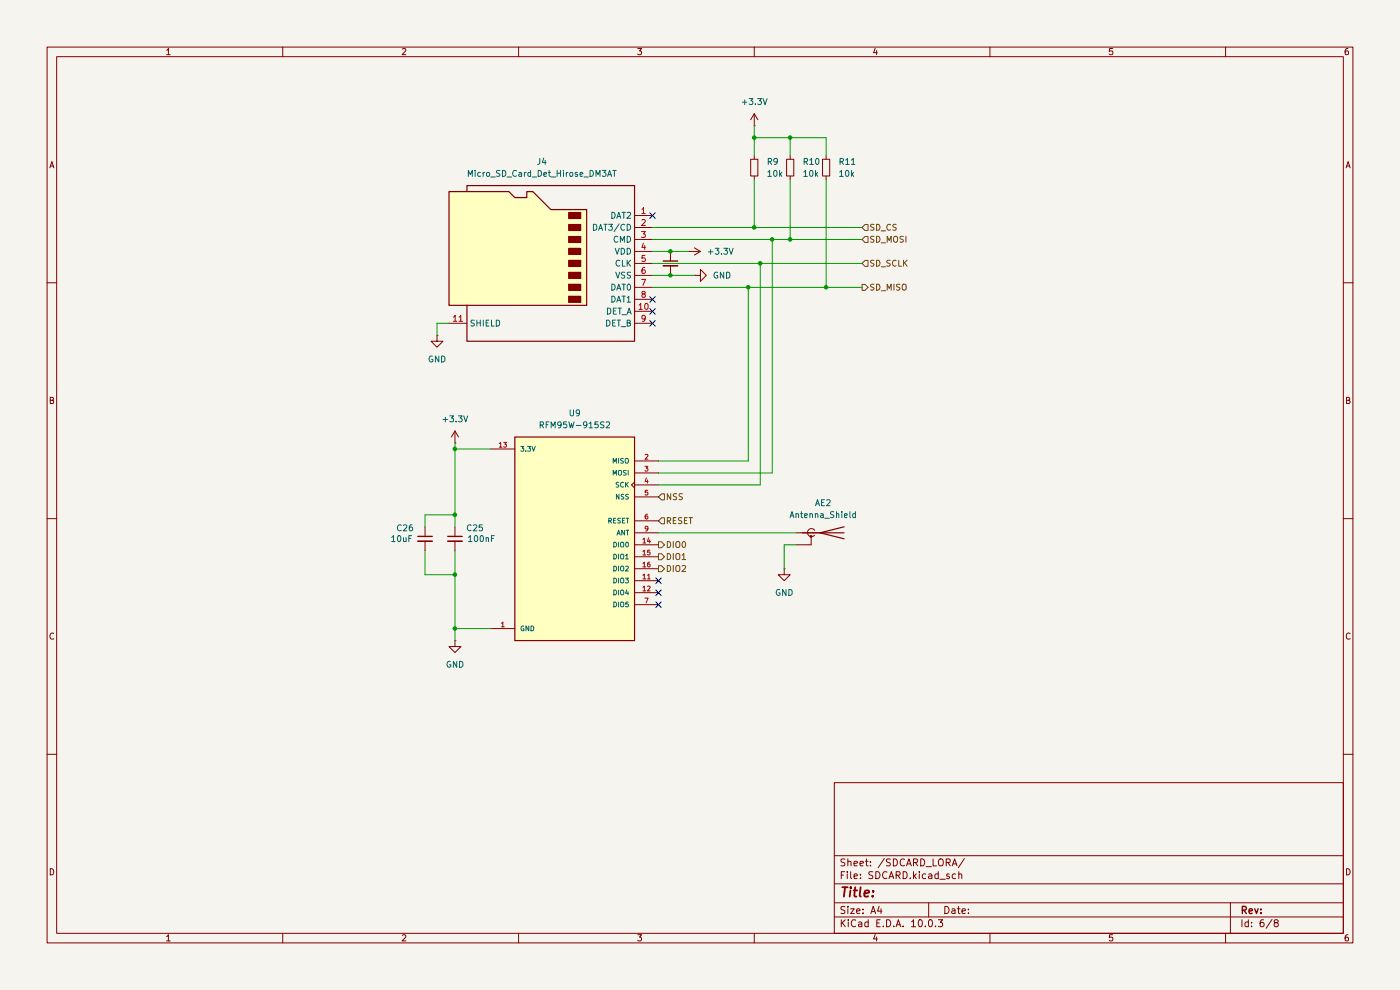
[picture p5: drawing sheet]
(kicad_sch
 (version 20260306)
 (generator "eeschema")
 (generator_version "10.0")
 (paper "A4")
 (lib_symbols
  (symbol "Connector:Micro_SD_Card_Det_Hirose_DM3AT" (exclude_from_sim no) (in_bom yes) (on_board yes)
   (in_pos_files yes)
   (duplicate_pin_numbers_are_jumpers no)
   (property "Reference" "J" (at -16.51 17.78 0) (show_name no) (do_not_autoplace no) (effects (font (size 1.27 1.27))))
   (property "Value" "Micro_SD_Card_Det_Hirose_DM3AT" (at 16.51 17.78 0) (show_name no) (do_not_autoplace no) (effects (font (size 1.27 1.27)) (justify right)))
   (property "Footprint" "" (at 52.07 17.78 0) (show_name no) (do_not_autoplace no) (hide yes) (effects (font (size 1.27 1.27))))
   (property "Datasheet" "https://www.hirose.com/product/en/download_file/key_name/DM3/category/Catalog/doc_file_id/49662/?file_category_id=4&item_id=195&is_series=1" (at 0 2.54 0) (show_name no) (do_not_autoplace no) (hide yes) (effects (font (size 1.27 1.27))))
   (property "Description" "Micro SD Card Socket with card detection pins" (at 0 0 0) (show_name no) (do_not_autoplace no) (hide yes) (effects (font (size 1.27 1.27))))
   (symbol "Micro_SD_Card_Det_Hirose_DM3AT_0_1"
    (polyline (pts (xy -8.89 -8.89) (xy -8.89 11.43) (xy -1.27 11.43) (xy 2.54 15.24) (xy 3.81 15.24) (xy 3.81 13.97) (xy 6.35 13.97) (xy 7.62 15.24) (xy 20.32 15.24) (xy 20.32 -8.89) (xy -8.89 -8.89)) (stroke (width 0.254) (type default)) (fill (type background)))
    (rectangle (start -7.62 10.795) (end -5.08 9.525) (stroke (width 0.254) (type default)) (fill (type outline)))
    (rectangle (start -7.62 8.255) (end -5.08 6.985) (stroke (width 0.254) (type default)) (fill (type outline)))
    (rectangle (start -7.62 5.715) (end -5.08 4.445) (stroke (width 0.254) (type default)) (fill (type outline)))
    (rectangle (start -7.62 3.175) (end -5.08 1.905) (stroke (width 0.254) (type default)) (fill (type outline)))
    (rectangle (start -7.62 0.635) (end -5.08 -0.635) (stroke (width 0.254) (type default)) (fill (type outline)))
    (rectangle (start -7.62 -1.905) (end -5.08 -3.175) (stroke (width 0.254) (type default)) (fill (type outline)))
    (rectangle (start -7.62 -4.445) (end -5.08 -5.715) (stroke (width 0.254) (type default)) (fill (type outline)))
    (rectangle (start -7.62 -6.985) (end -5.08 -8.255) (stroke (width 0.254) (type default)) (fill (type outline)))
    (polyline (pts (xy 16.51 15.24) (xy 16.51 16.51) (xy -19.05 16.51) (xy -19.05 -16.51) (xy 16.51 -16.51) (xy 16.51 -8.89)) (stroke (width 0.254) (type default)) (fill (type none))))
   (symbol "Micro_SD_Card_Det_Hirose_DM3AT_1_1"
    (pin bidirectional line (at -22.86 10.16 0) (length 3.81) (name "DAT2" (effects (font (size 1.27 1.27)))) (number "1" (effects (font (size 1.27 1.27)))))
    (pin bidirectional line (at -22.86 7.62 0) (length 3.81) (name "DAT3/CD" (effects (font (size 1.27 1.27)))) (number "2" (effects (font (size 1.27 1.27)))))
    (pin input line (at -22.86 5.08 0) (length 3.81) (name "CMD" (effects (font (size 1.27 1.27)))) (number "3" (effects (font (size 1.27 1.27)))))
    (pin power_in line (at -22.86 2.54 0) (length 3.81) (name "VDD" (effects (font (size 1.27 1.27)))) (number "4" (effects (font (size 1.27 1.27)))))
    (pin input line (at -22.86 0 0) (length 3.81) (name "CLK" (effects (font (size 1.27 1.27)))) (number "5" (effects (font (size 1.27 1.27)))))
    (pin power_in line (at -22.86 -2.54 0) (length 3.81) (name "VSS" (effects (font (size 1.27 1.27)))) (number "6" (effects (font (size 1.27 1.27)))))
    (pin bidirectional line (at -22.86 -5.08 0) (length 3.81) (name "DAT0" (effects (font (size 1.27 1.27)))) (number "7" (effects (font (size 1.27 1.27)))))
    (pin bidirectional line (at -22.86 -7.62 0) (length 3.81) (name "DAT1" (effects (font (size 1.27 1.27)))) (number "8" (effects (font (size 1.27 1.27)))))
    (pin passive line (at -22.86 -12.7 0) (length 3.81) (name "DET_B" (effects (font (size 1.27 1.27)))) (number "9" (effects (font (size 1.27 1.27)))))
    (pin passive line (at -22.86 -10.16 0) (length 3.81) (name "DET_A" (effects (font (size 1.27 1.27)))) (number "10" (effects (font (size 1.27 1.27)))))
    (pin passive line (at 20.32 -12.7 180) (length 3.81) (name "SHIELD" (effects (font (size 1.27 1.27)))) (number "11" (effects (font (size 1.27 1.27))))))
   (embedded_fonts no))
  (symbol "Device:Antenna_Shield"
   (pin_numbers (hide yes))
   (pin_names
    (offset 1.016) (hide yes)) (exclude_from_sim no) (in_bom yes) (on_board yes)
   (in_pos_files yes)
   (duplicate_pin_numbers_are_jumpers no)
   (property "Reference" "AE" (at -1.905 4.445 0) (show_name no) (do_not_autoplace no) (effects (font (size 1.27 1.27)) (justify right)))
   (property "Value" "Antenna_Shield" (at -1.905 2.54 0) (show_name no) (do_not_autoplace no) (effects (font (size 1.27 1.27)) (justify right)))
   (property "Footprint" "" (at 0 2.54 0) (show_name no) (do_not_autoplace no) (hide yes) (effects (font (size 1.27 1.27))))
   (property "Datasheet" "" (at 0 2.54 0) (show_name no) (do_not_autoplace no) (hide yes) (effects (font (size 1.27 1.27))))
   (property "Description" "Antenna with extra pin for shielding" (at 0 0 0) (show_name no) (do_not_autoplace no) (hide yes) (effects (font (size 1.27 1.27))))
   (symbol "Antenna_Shield_0_1"
    (arc (start 0 -2.667) (mid -0.8485 -2.1032) (end -0.508 -1.143) (stroke (width 0) (type default)) (fill (type none)))
    (polyline (pts (xy 0 5.08) (xy 0 -3.81)) (stroke (width 0.254) (type default)) (fill (type none)))
    (polyline (pts (xy 0 -2.54) (xy 0 0)) (stroke (width 0) (type default)) (fill (type none)))
    (arc (start 0.508 -1.143) (mid 0.8046 -2.0885) (end 0 -2.667) (stroke (width 0) (type default)) (fill (type none)))
    (polyline (pts (xy 0.762 -1.905) (xy 2.54 -1.905)) (stroke (width 0) (type default)) (fill (type none)))
    (circle (center 0.762 -1.905) (radius 0.1778) (stroke (width 0) (type default)) (fill (type outline)))
    (polyline (pts (xy 1.27 5.08) (xy 0 0) (xy -1.27 5.08)) (stroke (width 0.254) (type default)) (fill (type none)))
    (polyline (pts (xy 2.54 -2.54) (xy 2.54 -1.905)) (stroke (width 0) (type default)) (fill (type none))))
   (symbol "Antenna_Shield_1_1"
    (pin input line (at 0 -5.08 90) (length 2.54) (name "A" (effects (font (size 1.27 1.27)))) (number "1" (effects (font (size 1.27 1.27)))))
    (pin input line (at 2.54 -5.08 90) (length 2.54) (name "Shield" (effects (font (size 1.27 1.27)))) (number "2" (effects (font (size 1.27 1.27))))))
   (embedded_fonts no))
  (symbol "Device:C_Small"
   (pin_numbers (hide yes))
   (pin_names
    (offset 0.254) (hide yes)) (exclude_from_sim no) (in_bom yes) (on_board yes)
   (in_pos_files yes)
   (duplicate_pin_numbers_are_jumpers no)
   (property "Reference" "C" (at 0.254 1.778 0) (show_name no) (do_not_autoplace no) (effects (font (size 1.27 1.27)) (justify left)))
   (property "Value" "C_Small" (at 0.254 -2.032 0) (show_name no) (do_not_autoplace no) (effects (font (size 1.27 1.27)) (justify left)))
   (property "Footprint" "" (at 0 0 0) (show_name no) (do_not_autoplace no) (hide yes) (effects (font (size 1.27 1.27))))
   (property "Datasheet" "" (at 0 0 0) (show_name no) (do_not_autoplace no) (hide yes) (effects (font (size 1.27 1.27))))
   (property "Description" "Unpolarized capacitor, small symbol" (at 0 0 0) (show_name no) (do_not_autoplace no) (hide yes) (effects (font (size 1.27 1.27))))
   (symbol "C_Small_0_1"
    (polyline (pts (xy -1.524 0.508) (xy 1.524 0.508)) (stroke (width 0.3048) (type default)) (fill (type none)))
    (polyline (pts (xy -1.524 -0.508) (xy 1.524 -0.508)) (stroke (width 0.3302) (type default)) (fill (type none))))
   (symbol "C_Small_1_1"
    (pin passive line (at 0 2.54 270) (length 2.032) (name "" (effects (font (size 1.27 1.27)))) (number "1" (effects (font (size 1.27 1.27)))))
    (pin passive line (at 0 -2.54 90) (length 2.032) (name "" (effects (font (size 1.27 1.27)))) (number "2" (effects (font (size 1.27 1.27))))))
   (embedded_fonts no))
  (symbol "Device:R_Small"
   (pin_numbers (hide yes))
   (pin_names
    (offset 0.254) (hide yes)) (exclude_from_sim no) (in_bom yes) (on_board yes)
   (in_pos_files yes)
   (duplicate_pin_numbers_are_jumpers no)
   (property "Reference" "R" (at 0.762 0.508 0) (show_name no) (do_not_autoplace no) (effects (font (size 1.27 1.27)) (justify left)))
   (property "Value" "R_Small" (at 0.762 -1.016 0) (show_name no) (do_not_autoplace no) (effects (font (size 1.27 1.27)) (justify left)))
   (property "Footprint" "" (at 0 0 0) (show_name no) (do_not_autoplace no) (hide yes) (effects (font (size 1.27 1.27))))
   (property "Datasheet" "" (at 0 0 0) (show_name no) (do_not_autoplace no) (hide yes) (effects (font (size 1.27 1.27))))
   (property "Description" "Resistor, small symbol" (at 0 0 0) (show_name no) (do_not_autoplace no) (hide yes) (effects (font (size 1.27 1.27))))
   (symbol "R_Small_0_1"
    (rectangle (start -0.762 1.778) (end 0.762 -1.778) (stroke (width 0.2032) (type default)) (fill (type none))))
   (symbol "R_Small_1_1"
    (pin passive line (at 0 2.54 270) (length 0.762) (name "" (effects (font (size 1.27 1.27)))) (number "1" (effects (font (size 1.27 1.27)))))
    (pin passive line (at 0 -2.54 90) (length 0.762) (name "" (effects (font (size 1.27 1.27)))) (number "2" (effects (font (size 1.27 1.27))))))
   (embedded_fonts no))
  (symbol "RFM95W-915S2:RFM95W-915S2"
   (pin_names
    (offset 1.016)) (exclude_from_sim no) (in_bom yes) (on_board yes)
   (in_pos_files yes)
   (duplicate_pin_numbers_are_jumpers no)
   (property "Reference" "U9" (at 0 27.94 0) (show_name no) (do_not_autoplace no) (effects (font (size 1.27 1.27))))
   (property "Value" "RFM95W-915S2" (at 0 25.4 0) (show_name no) (do_not_autoplace no) (effects (font (size 1.27 1.27))))
   (property "Footprint" "RFM95W-915S2:XCVR_RFM95W-915S2" (at 0 0 0) (show_name no) (do_not_autoplace no) (hide yes) (effects (font (size 1.27 1.27)) (justify bottom)))
   (property "Datasheet" "" (at 0 0 0) (show_name no) (do_not_autoplace no) (hide yes) (effects (font (size 1.27 1.27))))
   (property "Description" "RFM95W LoRA Transceiver Module 915MHz" (at 0 0 0) (show_name no) (do_not_autoplace no) (hide yes) (effects (font (size 1.27 1.27)) (justify bottom)))
   (property "MF" "RF Solutions" (at 0 0 0) (show_name no) (do_not_autoplace no) (hide yes) (effects (font (size 1.27 1.27)) (justify bottom)))
   (property "PACKAGE" "SMD-16 RF Solutions" (at 0 0 0) (show_name no) (do_not_autoplace no) (hide yes) (effects (font (size 1.27 1.27)) (justify bottom)))
   (property "PRICE" "None" (at 0 0 0) (show_name no) (do_not_autoplace no) (hide yes) (effects (font (size 1.27 1.27)) (justify bottom)))
   (property "Package" "Non Standard RF Solutions" (at 0 0 0) (show_name no) (do_not_autoplace no) (hide yes) (effects (font (size 1.27 1.27)) (justify bottom)))
   (property "Check_prices" "https://www.snapeda.com/parts/RFM95W-915S2/RF/view-part/?ref=eda" (at 0 0 0) (show_name no) (do_not_autoplace no) (hide yes) (effects (font (size 1.27 1.27)) (justify bottom)))
   (property "STANDARD" "Manufacturer recommendations" (at 0 0 0) (show_name no) (do_not_autoplace no) (hide yes) (effects (font (size 1.27 1.27)) (justify bottom)))
   (property "SnapEDA_Link" "https://www.snapeda.com/parts/RFM95W-915S2/RF/view-part/?ref=snap" (at 0 0 0) (show_name no) (do_not_autoplace no) (hide yes) (effects (font (size 1.27 1.27)) (justify bottom)))
   (property "MP" "RFM95W-915S2" (at 0 0 0) (show_name no) (do_not_autoplace no) (hide yes) (effects (font (size 1.27 1.27)) (justify bottom)))
   (property "Price" "None" (at 0 0 0) (show_name no) (do_not_autoplace no) (hide yes) (effects (font (size 1.27 1.27)) (justify bottom)))
   (property "Availability" "In Stock" (at 0 0 0) (show_name no) (do_not_autoplace no) (hide yes) (effects (font (size 1.27 1.27)) (justify bottom)))
   (property "AVAILABILITY" "Unavailable" (at 0 0 0) (show_name no) (do_not_autoplace no) (hide yes) (effects (font (size 1.27 1.27)) (justify bottom)))
   (property "Description_1" "802.15.4 LoRa™ Transceiver Module 915MHz Antenna Not Included Surface Mount" (at 0 0 0) (show_name no) (do_not_autoplace no) (hide yes) (effects (font (size 1.27 1.27)) (justify bottom)))
   (symbol "RFM95W-915S2_0_0"
    (rectangle (start -12.7 -20.32) (end 12.7 22.86) (stroke (width 0.254) (type default)) (fill (type background)))
    (pin power_in line (at 17.78 -17.78 180) (length 5.08) (name "GND" (effects (font (size 1.016 1.016)))) (number "1" (effects (font (size 1.016 1.016)))))
    (pin input line (at -17.78 17.78 0) (length 5.08) (name "MISO" (effects (font (size 1.016 1.016)))) (number "2" (effects (font (size 1.016 1.016)))))
    (pin output line (at -17.78 15.24 0) (length 5.08) (name "MOSI" (effects (font (size 1.016 1.016)))) (number "3" (effects (font (size 1.016 1.016)))))
    (pin input clock (at -17.78 12.7 0) (length 5.08) (name "SCK" (effects (font (size 1.016 1.016)))) (number "4" (effects (font (size 1.016 1.016)))))
    (pin input line (at -17.78 10.16 0) (length 5.08) (name "NSS" (effects (font (size 1.016 1.016)))) (number "5" (effects (font (size 1.016 1.016)))))
    (pin bidirectional line (at -17.78 5.08 0) (length 5.08) (name "RESET" (effects (font (size 1.016 1.016)))) (number "6" (effects (font (size 1.016 1.016)))))
    (pin bidirectional line (at -17.78 -12.7 0) (length 5.08) (name "DIO5" (effects (font (size 1.016 1.016)))) (number "7" (effects (font (size 1.016 1.016)))))
    (pin power_in line (at 17.78 -17.78 180) (length 5.08) (hide yes) (name "GND" (effects (font (size 1.016 1.016)))) (number "8" (effects (font (size 1.016 1.016)))))
    (pin bidirectional line (at -17.78 2.54 0) (length 5.08) (name "ANT" (effects (font (size 1.016 1.016)))) (number "9" (effects (font (size 1.016 1.016)))))
    (pin power_in line (at 17.78 -17.78 180) (length 5.08) (hide yes) (name "GND" (effects (font (size 1.016 1.016)))) (number "10" (effects (font (size 1.016 1.016)))))
    (pin bidirectional line (at -17.78 -7.62 0) (length 5.08) (name "DIO3" (effects (font (size 1.016 1.016)))) (number "11" (effects (font (size 1.016 1.016)))))
    (pin bidirectional line (at -17.78 -10.16 0) (length 5.08) (name "DIO4" (effects (font (size 1.016 1.016)))) (number "12" (effects (font (size 1.016 1.016)))))
    (pin power_in line (at 17.78 20.32 180) (length 5.08) (name "3.3V" (effects (font (size 1.016 1.016)))) (number "13" (effects (font (size 1.016 1.016)))))
    (pin bidirectional line (at -17.78 0 0) (length 5.08) (name "DIO0" (effects (font (size 1.016 1.016)))) (number "14" (effects (font (size 1.016 1.016)))))
    (pin bidirectional line (at -17.78 -2.54 0) (length 5.08) (name "DIO1" (effects (font (size 1.016 1.016)))) (number "15" (effects (font (size 1.016 1.016)))))
    (pin bidirectional line (at -17.78 -5.08 0) (length 5.08) (name "DIO2" (effects (font (size 1.016 1.016)))) (number "16" (effects (font (size 1.016 1.016))))))
   (embedded_fonts no))
  (symbol "power:+3.3V"
   (power global)
   (pin_numbers (hide yes))
   (pin_names
    (offset 0) (hide yes)) (exclude_from_sim no) (in_bom yes) (on_board yes)
   (in_pos_files yes)
   (duplicate_pin_numbers_are_jumpers no)
   (property "Reference" "#PWR" (at 0 -3.81 0) (show_name no) (do_not_autoplace no) (hide yes) (effects (font (size 1.27 1.27))))
   (property "Value" "+3.3V" (at 0 3.556 0) (show_name no) (do_not_autoplace no) (effects (font (size 1.27 1.27))))
   (property "Footprint" "" (at 0 0 0) (show_name no) (do_not_autoplace no) (hide yes) (effects (font (size 1.27 1.27))))
   (property "Datasheet" "" (at 0 0 0) (show_name no) (do_not_autoplace no) (hide yes) (effects (font (size 1.27 1.27))))
   (property "Description" "Power symbol creates a global label with name \"+3.3V\"" (at 0 0 0) (show_name no) (do_not_autoplace no) (hide yes) (effects (font (size 1.27 1.27))))
   (symbol "+3.3V_0_1"
    (polyline (pts (xy -0.762 1.27) (xy 0 2.54)) (stroke (width 0) (type default)) (fill (type none)))
    (polyline (pts (xy 0 2.54) (xy 0.762 1.27)) (stroke (width 0) (type default)) (fill (type none)))
    (polyline (pts (xy 0 0) (xy 0 2.54)) (stroke (width 0) (type default)) (fill (type none))))
   (symbol "+3.3V_1_1"
    (pin power_in line (at 0 0 90) (length 0) (name "" (effects (font (size 1.27 1.27)))) (number "1" (effects (font (size 1.27 1.27))))))
   (embedded_fonts no))
  (symbol "power:GND"
   (power global)
   (pin_numbers (hide yes))
   (pin_names
    (offset 0) (hide yes)) (exclude_from_sim no) (in_bom yes) (on_board yes)
   (in_pos_files yes)
   (duplicate_pin_numbers_are_jumpers no)
   (property "Reference" "#PWR" (at 0 -6.35 0) (show_name no) (do_not_autoplace no) (hide yes) (effects (font (size 1.27 1.27))))
   (property "Value" "GND" (at 0 -3.81 0) (show_name no) (do_not_autoplace no) (effects (font (size 1.27 1.27))))
   (property "Footprint" "" (at 0 0 0) (show_name no) (do_not_autoplace no) (hide yes) (effects (font (size 1.27 1.27))))
   (property "Datasheet" "" (at 0 0 0) (show_name no) (do_not_autoplace no) (hide yes) (effects (font (size 1.27 1.27))))
   (property "Description" "Power symbol creates a global label with name \"GND\" , ground" (at 0 0 0) (show_name no) (do_not_autoplace no) (hide yes) (effects (font (size 1.27 1.27))))
   (symbol "GND_0_1"
    (polyline (pts (xy 0 0) (xy 0 -1.27) (xy 1.27 -1.27) (xy 0 -2.54) (xy -1.27 -1.27) (xy 0 -1.27)) (stroke (width 0) (type default)) (fill (type none))))
   (symbol "GND_1_1"
    (pin power_in line (at 0 0 270) (length 0) (name "" (effects (font (size 1.27 1.27)))) (number "1" (effects (font (size 1.27 1.27))))))
   (embedded_fonts no)))
 (junction
  (at 96.52 133.35)
  (diameter 0)
  (color 0 0 0 0))
 (junction
  (at 160.02 48.26)
  (diameter 0)
  (color 0 0 0 0))
 (junction
  (at 96.52 121.92)
  (diameter 0)
  (color 0 0 0 0))
 (junction
  (at 142.24 53.34)
  (diameter 0)
  (color 0 0 0 0))
 (junction
  (at 167.64 29.21)
  (diameter 0)
  (color 0 0 0 0))
 (junction
  (at 160.02 29.21)
  (diameter 0)
  (color 0 0 0 0))
 (junction
  (at 142.24 58.42)
  (diameter 0)
  (color 0 0 0 0))
 (junction
  (at 158.75 60.96)
  (diameter 0)
  (color 0 0 0 0))
 (junction
  (at 175.26 60.96)
  (diameter 0)
  (color 0 0 0 0))
 (junction
  (at 96.52 95.25)
  (diameter 0)
  (color 0 0 0 0))
 (junction
  (at 163.83 50.8)
  (diameter 0)
  (color 0 0 0 0))
 (junction
  (at 167.64 50.8)
  (diameter 0)
  (color 0 0 0 0))
 (junction
  (at 96.52 109.22)
  (diameter 0)
  (color 0 0 0 0))
 (junction
  (at 161.29 55.88)
  (diameter 0)
  (color 0 0 0 0))
 (no_connect
  (at 138.43 68.58))
 (no_connect
  (at 138.43 63.5))
 (no_connect
  (at 139.7 125.73))
 (no_connect
  (at 139.7 123.19))
 (no_connect
  (at 138.43 66.04))
 (no_connect
  (at 139.7 128.27))
 (no_connect
  (at 138.43 45.72))
 (wire
  (pts (xy 167.64 50.8) (xy 163.83 50.8))
  (stroke (width 0) (type default)))
 (wire
  (pts (xy 163.83 50.8) (xy 138.43 50.8))
  (stroke (width 0) (type default)))
 (wire
  (pts (xy 161.29 55.88) (xy 138.43 55.88))
  (stroke (width 0) (type default)))
 (wire
  (pts (xy 96.52 133.35) (xy 96.52 135.89))
  (stroke (width 0) (type default)))
 (wire
  (pts (xy 167.64 29.21) (xy 167.64 33.02))
  (stroke (width 0) (type default)))
 (wire
  (pts (xy 160.02 33.02) (xy 160.02 29.21))
  (stroke (width 0) (type default)))
 (wire
  (pts (xy 96.52 111.76) (xy 96.52 109.22))
  (stroke (width 0) (type default)))
 (wire
  (pts (xy 142.24 58.42) (xy 138.43 58.42))
  (stroke (width 0) (type default)))
 (wire
  (pts (xy 139.7 102.87) (xy 161.29 102.87))
  (stroke (width 0) (type default)))
 (wire
  (pts (xy 175.26 29.21) (xy 175.26 33.02))
  (stroke (width 0) (type default)))
 (wire
  (pts (xy 160.02 48.26) (xy 138.43 48.26))
  (stroke (width 0) (type default)))
 (wire
  (pts (xy 160.02 29.21) (xy 167.64 29.21))
  (stroke (width 0) (type default)))
 (wire
  (pts (xy 139.7 97.79) (xy 158.75 97.79))
  (stroke (width 0) (type default)))
 (wire
  (pts (xy 147.32 58.42) (xy 142.24 58.42))
  (stroke (width 0) (type default)))
 (wire
  (pts (xy 90.17 121.92) (xy 96.52 121.92))
  (stroke (width 0) (type default)))
 (wire
  (pts (xy 96.52 95.25) (xy 104.14 95.25))
  (stroke (width 0) (type default)))
 (wire
  (pts (xy 146.05 53.34) (xy 142.24 53.34))
  (stroke (width 0) (type default)))
 (wire
  (pts (xy 158.75 97.79) (xy 158.75 60.96))
  (stroke (width 0) (type default)))
 (wire
  (pts (xy 182.88 50.8) (xy 167.64 50.8))
  (stroke (width 0) (type default)))
 (wire
  (pts (xy 96.52 116.84) (xy 96.52 121.92))
  (stroke (width 0) (type default)))
 (wire
  (pts (xy 163.83 100.33) (xy 163.83 50.8))
  (stroke (width 0) (type default)))
 (wire
  (pts (xy 168.91 113.03) (xy 139.7 113.03))
  (stroke (width 0) (type default)))
 (wire
  (pts (xy 96.52 93.98) (xy 96.52 95.25))
  (stroke (width 0) (type default)))
 (wire
  (pts (xy 90.17 116.84) (xy 90.17 121.92))
  (stroke (width 0) (type default)))
 (wire
  (pts (xy 158.75 60.96) (xy 175.26 60.96))
  (stroke (width 0) (type default)))
 (wire
  (pts (xy 138.43 60.96) (xy 158.75 60.96))
  (stroke (width 0) (type default)))
 (wire
  (pts (xy 182.88 60.96) (xy 175.26 60.96))
  (stroke (width 0) (type default)))
 (wire
  (pts (xy 90.17 109.22) (xy 96.52 109.22))
  (stroke (width 0) (type default)))
 (wire
  (pts (xy 161.29 102.87) (xy 161.29 55.88))
  (stroke (width 0) (type default)))
 (wire
  (pts (xy 139.7 100.33) (xy 163.83 100.33))
  (stroke (width 0) (type default)))
 (wire
  (pts (xy 96.52 121.92) (xy 96.52 133.35))
  (stroke (width 0) (type default)))
 (wire
  (pts (xy 92.71 68.58) (xy 92.71 71.12))
  (stroke (width 0) (type default)))
 (wire
  (pts (xy 95.25 68.58) (xy 92.71 68.58))
  (stroke (width 0) (type default)))
 (wire
  (pts (xy 166.37 115.57) (xy 166.37 120.65))
  (stroke (width 0) (type default)))
 (wire
  (pts (xy 96.52 109.22) (xy 96.52 95.25))
  (stroke (width 0) (type default)))
 (wire
  (pts (xy 160.02 38.1) (xy 160.02 48.26))
  (stroke (width 0) (type default)))
 (wire
  (pts (xy 142.24 53.34) (xy 138.43 53.34))
  (stroke (width 0) (type default)))
 (wire
  (pts (xy 90.17 111.76) (xy 90.17 109.22))
  (stroke (width 0) (type default)))
 (wire
  (pts (xy 175.26 38.1) (xy 175.26 60.96))
  (stroke (width 0) (type default)))
 (wire
  (pts (xy 167.64 38.1) (xy 167.64 50.8))
  (stroke (width 0) (type default)))
 (wire
  (pts (xy 160.02 26.67) (xy 160.02 29.21))
  (stroke (width 0) (type default)))
 (wire
  (pts (xy 182.88 48.26) (xy 160.02 48.26))
  (stroke (width 0) (type default)))
 (wire
  (pts (xy 167.64 29.21) (xy 175.26 29.21))
  (stroke (width 0) (type default)))
 (wire
  (pts (xy 96.52 133.35) (xy 104.14 133.35))
  (stroke (width 0) (type default)))
 (wire
  (pts (xy 182.88 55.88) (xy 161.29 55.88))
  (stroke (width 0) (type default)))
 (wire
  (pts (xy 166.37 115.57) (xy 168.91 115.57))
  (stroke (width 0) (type default)))
 (hierarchical_label "SD_MISO"
  (shape output)
  (at 182.88 60.96 0)
  (effects (font (size 1.27 1.27)) (justify left)))
 (hierarchical_label "SD_SCLK"
  (shape input)
  (at 182.88 55.88 0)
  (effects (font (size 1.27 1.27)) (justify left)))
 (hierarchical_label "DIO2"
  (shape output)
  (at 139.7 120.65 0)
  (effects (font (size 1.27 1.27)) (justify left)))
 (hierarchical_label "DIO0"
  (shape output)
  (at 139.7 115.57 0)
  (effects (font (size 1.27 1.27)) (justify left)))
 (hierarchical_label "DIO1"
  (shape output)
  (at 139.7 118.11 0)
  (effects (font (size 1.27 1.27)) (justify left)))
 (hierarchical_label "SD_MOSI"
  (shape input)
  (at 182.88 50.8 0)
  (effects (font (size 1.27 1.27)) (justify left)))
 (hierarchical_label "RESET"
  (shape input)
  (at 139.7 110.49 0)
  (effects (font (size 1.27 1.27)) (justify left)))
 (hierarchical_label "SD_CS"
  (shape input)
  (at 182.88 48.26 0)
  (effects (font (size 1.27 1.27)) (justify left)))
 (hierarchical_label "NSS"
  (shape input)
  (at 139.7 105.41 0)
  (effects (font (size 1.27 1.27)) (justify left)))
 (symbol
  (lib_id "Device:R_Small")
  (at 167.64 35.56 0)
  (unit 1)
  (body_style 1)
  (exclude_from_sim no)
  (in_bom yes)
  (on_board yes)
  (in_pos_files yes)
  (dnp no)
  (fields_autoplaced yes)
  (property "Reference" "R10" (at 170.18 34.2899 0) (show_name no) (do_not_autoplace no) (effects (font (size 1.27 1.27)) (justify left)))
  (property "Value" "10k" (at 170.18 36.8299 0) (show_name no) (do_not_autoplace no) (effects (font (size 1.27 1.27)) (justify left)))
  (property "Footprint" "Resistor_SMD:R_0603_1608Metric" (at 167.64 35.56 0) (hide yes) (show_name no) (do_not_autoplace no) (effects (font (size 1.27 1.27))))
  (property "Datasheet" "" (at 167.64 35.56 0) (hide yes) (show_name no) (do_not_autoplace no) (effects (font (size 1.27 1.27))))
  (property "Description" "Resistor, small symbol" (at 167.64 35.56 0) (hide yes) (show_name no) (do_not_autoplace no) (effects (font (size 1.27 1.27))))
  (pin "1")
  (pin "2"))
 (symbol
  (lib_id "power:GND")
  (at 92.71 71.12 0)
  (mirror y)
  (unit 1)
  (body_style 1)
  (exclude_from_sim no)
  (in_bom yes)
  (on_board yes)
  (in_pos_files yes)
  (dnp no)
  (fields_autoplaced yes)
  (property "Reference" "#PWR094" (at 92.71 77.47 0) (hide yes) (show_name no) (do_not_autoplace no) (effects (font (size 1.27 1.27))))
  (property "Value" "GND" (at 92.71 76.2 0) (show_name no) (do_not_autoplace no) (effects (font (size 1.27 1.27))))
  (property "Footprint" "" (at 92.71 71.12 0) (hide yes) (show_name no) (do_not_autoplace no) (effects (font (size 1.27 1.27))))
  (property "Datasheet" "" (at 92.71 71.12 0) (hide yes) (show_name no) (do_not_autoplace no) (effects (font (size 1.27 1.27))))
  (property "Description" "Power symbol creates a global label with name \"GND\" , ground" (at 92.71 71.12 0) (hide yes) (show_name no) (do_not_autoplace no) (effects (font (size 1.27 1.27))))
  (pin "1"))
 (symbol
  (lib_id "Device:R_Small")
  (at 160.02 35.56 0)
  (unit 1)
  (body_style 1)
  (exclude_from_sim no)
  (in_bom yes)
  (on_board yes)
  (in_pos_files yes)
  (dnp no)
  (fields_autoplaced yes)
  (property "Reference" "R9" (at 162.56 34.2899 0) (show_name no) (do_not_autoplace no) (effects (font (size 1.27 1.27)) (justify left)))
  (property "Value" "10k" (at 162.56 36.8299 0) (show_name no) (do_not_autoplace no) (effects (font (size 1.27 1.27)) (justify left)))
  (property "Footprint" "Resistor_SMD:R_0603_1608Metric" (at 160.02 35.56 0) (hide yes) (show_name no) (do_not_autoplace no) (effects (font (size 1.27 1.27))))
  (property "Datasheet" "" (at 160.02 35.56 0) (hide yes) (show_name no) (do_not_autoplace no) (effects (font (size 1.27 1.27))))
  (property "Description" "Resistor, small symbol" (at 160.02 35.56 0) (hide yes) (show_name no) (do_not_autoplace no) (effects (font (size 1.27 1.27))))
  (pin "1")
  (pin "2"))
 (symbol
  (lib_id "Device:C_Small")
  (at 90.17 114.3 0)
  (mirror y)
  (unit 1)
  (body_style 1)
  (exclude_from_sim no)
  (in_bom yes)
  (on_board yes)
  (in_pos_files yes)
  (dnp no)
  (property "Reference" "C26" (at 87.884 112.014 0) (show_name no) (do_not_autoplace no) (effects (font (size 1.27 1.27)) (justify left)))
  (property "Value" "10uF" (at 87.63 114.3062 0) (show_name no) (do_not_autoplace no) (effects (font (size 1.27 1.27)) (justify left)))
  (property "Footprint" "Capacitor_SMD:C_0603_1608Metric" (at 90.17 114.3 0) (hide yes) (show_name no) (do_not_autoplace no) (effects (font (size 1.27 1.27))))
  (property "Datasheet" "" (at 90.17 114.3 0) (hide yes) (show_name no) (do_not_autoplace no) (effects (font (size 1.27 1.27))))
  (property "Description" "Unpolarized capacitor, small symbol" (at 90.17 114.3 0) (hide yes) (show_name no) (do_not_autoplace no) (effects (font (size 1.27 1.27))))
  (pin "2")
  (pin "1"))
 (symbol
  (lib_id "power:+3.3V")
  (at 96.52 93.98 0)
  (unit 1)
  (body_style 1)
  (exclude_from_sim no)
  (in_bom yes)
  (on_board yes)
  (in_pos_files yes)
  (dnp no)
  (fields_autoplaced yes)
  (property "Reference" "#PWR012" (at 96.52 97.79 0) (hide yes) (show_name no) (do_not_autoplace no) (effects (font (size 1.27 1.27))))
  (property "Value" "+3.3V" (at 96.52 88.9 0) (show_name no) (do_not_autoplace no) (effects (font (size 1.27 1.27))))
  (property "Footprint" "" (at 96.52 93.98 0) (hide yes) (show_name no) (do_not_autoplace no) (effects (font (size 1.27 1.27))))
  (property "Datasheet" "" (at 96.52 93.98 0) (hide yes) (show_name no) (do_not_autoplace no) (effects (font (size 1.27 1.27))))
  (property "Description" "Power symbol creates a global label with name \"+3.3V\"" (at 96.52 93.98 0) (hide yes) (show_name no) (do_not_autoplace no) (effects (font (size 1.27 1.27))))
  (pin "1"))
 (symbol
  (lib_id "power:GND")
  (at 147.32 58.42 90)
  (unit 1)
  (body_style 1)
  (exclude_from_sim no)
  (in_bom yes)
  (on_board yes)
  (in_pos_files yes)
  (dnp no)
  (fields_autoplaced yes)
  (property "Reference" "#PWR033" (at 153.67 58.42 0) (hide yes) (show_name no) (do_not_autoplace no) (effects (font (size 1.27 1.27))))
  (property "Value" "GND" (at 151.13 58.4199 90) (show_name no) (do_not_autoplace no) (effects (font (size 1.27 1.27)) (justify right)))
  (property "Footprint" "" (at 147.32 58.42 0) (hide yes) (show_name no) (do_not_autoplace no) (effects (font (size 1.27 1.27))))
  (property "Datasheet" "" (at 147.32 58.42 0) (hide yes) (show_name no) (do_not_autoplace no) (effects (font (size 1.27 1.27))))
  (property "Description" "Power symbol creates a global label with name \"GND\" , ground" (at 147.32 58.42 0) (hide yes) (show_name no) (do_not_autoplace no) (effects (font (size 1.27 1.27))))
  (pin "1"))
 (symbol
  (lib_id "Device:C_Small")
  (at 142.24 55.88 0)
  (unit 1)
  (body_style 1)
  (exclude_from_sim no)
  (in_bom yes)
  (on_board yes)
  (in_pos_files yes)
  (dnp no)
  (fields_autoplaced yes)
  (property "Reference" "C15" (at 144.78 54.6162 0) (hide yes) (show_name no) (do_not_autoplace no) (effects (font (size 1.27 1.27)) (justify left)))
  (property "Value" "100nF" (at 144.78 57.1562 0) (hide yes) (show_name no) (do_not_autoplace no) (effects (font (size 1.27 1.27)) (justify left)))
  (property "Footprint" "Capacitor_SMD:C_0603_1608Metric" (at 142.24 55.88 0) (hide yes) (show_name no) (do_not_autoplace no) (effects (font (size 1.27 1.27))))
  (property "Datasheet" "" (at 142.24 55.88 0) (hide yes) (show_name no) (do_not_autoplace no) (effects (font (size 1.27 1.27))))
  (property "Description" "Unpolarized capacitor, small symbol" (at 142.24 55.88 0) (hide yes) (show_name no) (do_not_autoplace no) (effects (font (size 1.27 1.27))))
  (pin "2")
  (pin "1"))
 (symbol
  (lib_id "power:+3.3V")
  (at 146.05 53.34 270)
  (unit 1)
  (body_style 1)
  (exclude_from_sim no)
  (in_bom yes)
  (on_board yes)
  (in_pos_files yes)
  (dnp no)
  (fields_autoplaced yes)
  (property "Reference" "#PWR034" (at 142.24 53.34 0) (hide yes) (show_name no) (do_not_autoplace no) (effects (font (size 1.27 1.27))))
  (property "Value" "+3.3V" (at 149.86 53.3399 90) (show_name no) (do_not_autoplace no) (effects (font (size 1.27 1.27)) (justify left)))
  (property "Footprint" "" (at 146.05 53.34 0) (hide yes) (show_name no) (do_not_autoplace no) (effects (font (size 1.27 1.27))))
  (property "Datasheet" "" (at 146.05 53.34 0) (hide yes) (show_name no) (do_not_autoplace no) (effects (font (size 1.27 1.27))))
  (property "Description" "Power symbol creates a global label with name \"+3.3V\"" (at 146.05 53.34 0) (hide yes) (show_name no) (do_not_autoplace no) (effects (font (size 1.27 1.27))))
  (pin "1"))
 (symbol
  (lib_id "power:GND")
  (at 166.37 120.65 0)
  (mirror y)
  (unit 1)
  (body_style 1)
  (exclude_from_sim no)
  (in_bom yes)
  (on_board yes)
  (in_pos_files yes)
  (dnp no)
  (fields_autoplaced yes)
  (property "Reference" "#PWR09" (at 166.37 127 0) (hide yes) (show_name no) (do_not_autoplace no) (effects (font (size 1.27 1.27))))
  (property "Value" "GND" (at 166.37 125.73 0) (show_name no) (do_not_autoplace no) (effects (font (size 1.27 1.27))))
  (property "Footprint" "" (at 166.37 120.65 0) (hide yes) (show_name no) (do_not_autoplace no) (effects (font (size 1.27 1.27))))
  (property "Datasheet" "" (at 166.37 120.65 0) (hide yes) (show_name no) (do_not_autoplace no) (effects (font (size 1.27 1.27))))
  (property "Description" "Power symbol creates a global label with name \"GND\" , ground" (at 166.37 120.65 0) (hide yes) (show_name no) (do_not_autoplace no) (effects (font (size 1.27 1.27))))
  (pin "1"))
 (symbol
  (lib_id "power:GND")
  (at 96.52 135.89 0)
  (unit 1)
  (body_style 1)
  (exclude_from_sim no)
  (in_bom yes)
  (on_board yes)
  (in_pos_files yes)
  (dnp no)
  (fields_autoplaced yes)
  (property "Reference" "#PWR010" (at 96.52 142.24 0) (hide yes) (show_name no) (do_not_autoplace no) (effects (font (size 1.27 1.27))))
  (property "Value" "GND" (at 96.52 140.97 0) (show_name no) (do_not_autoplace no) (effects (font (size 1.27 1.27))))
  (property "Footprint" "" (at 96.52 135.89 0) (hide yes) (show_name no) (do_not_autoplace no) (effects (font (size 1.27 1.27))))
  (property "Datasheet" "" (at 96.52 135.89 0) (hide yes) (show_name no) (do_not_autoplace no) (effects (font (size 1.27 1.27))))
  (property "Description" "Power symbol creates a global label with name \"GND\" , ground" (at 96.52 135.89 0) (hide yes) (show_name no) (do_not_autoplace no) (effects (font (size 1.27 1.27))))
  (pin "1"))
 (symbol
  (lib_id "Device:C_Small")
  (at 96.52 114.3 0)
  (unit 1)
  (body_style 1)
  (exclude_from_sim no)
  (in_bom yes)
  (on_board yes)
  (in_pos_files yes)
  (dnp no)
  (property "Reference" "C25" (at 98.806 112.014 0) (show_name no) (do_not_autoplace no) (effects (font (size 1.27 1.27)) (justify left)))
  (property "Value" "100nF" (at 99.06 114.3062 0) (show_name no) (do_not_autoplace no) (effects (font (size 1.27 1.27)) (justify left)))
  (property "Footprint" "Capacitor_SMD:C_0603_1608Metric" (at 96.52 114.3 0) (hide yes) (show_name no) (do_not_autoplace no) (effects (font (size 1.27 1.27))))
  (property "Datasheet" "" (at 96.52 114.3 0) (hide yes) (show_name no) (do_not_autoplace no) (effects (font (size 1.27 1.27))))
  (property "Description" "Unpolarized capacitor, small symbol" (at 96.52 114.3 0) (hide yes) (show_name no) (do_not_autoplace no) (effects (font (size 1.27 1.27))))
  (pin "2")
  (pin "1"))
 (symbol
  (lib_id "Connector:Micro_SD_Card_Det_Hirose_DM3AT")
  (at 115.57 55.88 0)
  (mirror y)
  (unit 1)
  (body_style 1)
  (exclude_from_sim no)
  (in_bom yes)
  (on_board yes)
  (in_pos_files yes)
  (dnp no)
  (fields_autoplaced yes)
  (property "Reference" "J4" (at 114.935 34.29 0) (show_name no) (do_not_autoplace no) (effects (font (size 1.27 1.27))))
  (property "Value" "Micro_SD_Card_Det_Hirose_DM3AT" (at 114.935 36.83 0) (show_name no) (do_not_autoplace no) (effects (font (size 1.27 1.27))))
  (property "Footprint" "Connector_Card:microSD_HC_Hirose_DM3AT-SF-PEJM5" (at 63.5 38.1 0) (hide yes) (show_name no) (do_not_autoplace no) (effects (font (size 1.27 1.27))))
  (property "Datasheet" "https://www.hirose.com/product/en/download_file/key_name/DM3/category/Catalog/doc_file_id/49662/?file_category_id=4&item_id=195&is_series=1" (at 115.57 53.34 0) (hide yes) (show_name no) (do_not_autoplace no) (effects (font (size 1.27 1.27))))
  (property "Description" "Micro SD Card Socket with card detection pins" (at 115.57 55.88 0) (hide yes) (show_name no) (do_not_autoplace no) (effects (font (size 1.27 1.27))))
  (pin "6")
  (pin "3")
  (pin "4")
  (pin "1")
  (pin "2")
  (pin "5")
  (pin "10")
  (pin "9")
  (pin "11")
  (pin "7")
  (pin "8"))
 (symbol
  (lib_id "Device:R_Small")
  (at 175.26 35.56 0)
  (unit 1)
  (body_style 1)
  (exclude_from_sim no)
  (in_bom yes)
  (on_board yes)
  (in_pos_files yes)
  (dnp no)
  (fields_autoplaced yes)
  (property "Reference" "R11" (at 177.8 34.2899 0) (show_name no) (do_not_autoplace no) (effects (font (size 1.27 1.27)) (justify left)))
  (property "Value" "10k" (at 177.8 36.8299 0) (show_name no) (do_not_autoplace no) (effects (font (size 1.27 1.27)) (justify left)))
  (property "Footprint" "Resistor_SMD:R_0603_1608Metric" (at 175.26 35.56 0) (hide yes) (show_name no) (do_not_autoplace no) (effects (font (size 1.27 1.27))))
  (property "Datasheet" "" (at 175.26 35.56 0) (hide yes) (show_name no) (do_not_autoplace no) (effects (font (size 1.27 1.27))))
  (property "Description" "Resistor, small symbol" (at 175.26 35.56 0) (hide yes) (show_name no) (do_not_autoplace no) (effects (font (size 1.27 1.27))))
  (pin "1")
  (pin "2"))
 (symbol
  (lib_id "Device:Antenna_Shield")
  (at 173.99 113.03 270)
  (unit 1)
  (body_style 1)
  (exclude_from_sim no)
  (in_bom yes)
  (on_board yes)
  (in_pos_files yes)
  (dnp no)
  (fields_autoplaced yes)
  (property "Reference" "AE2" (at 174.625 106.68 90) (show_name no) (do_not_autoplace no) (effects (font (size 1.27 1.27))))
  (property "Value" "Antenna_Shield" (at 174.625 109.22 90) (show_name no) (do_not_autoplace no) (effects (font (size 1.27 1.27))))
  (property "Footprint" "Connector_Coaxial:U.FL_Hirose_U.FL-R-SMT-1_Vertical" (at 176.53 113.03 0) (hide yes) (show_name no) (do_not_autoplace no) (effects (font (size 1.27 1.27))))
  (property "Datasheet" "" (at 176.53 113.03 0) (hide yes) (show_name no) (do_not_autoplace no) (effects (font (size 1.27 1.27))))
  (property "Description" "Antenna with extra pin for shielding" (at 173.99 113.03 0) (hide yes) (show_name no) (do_not_autoplace no) (effects (font (size 1.27 1.27))))
  (pin "1")
  (pin "2"))
 (symbol
  (lib_id "power:+3.3V")
  (at 160.02 26.67 0)
  (unit 1)
  (body_style 1)
  (exclude_from_sim no)
  (in_bom yes)
  (on_board yes)
  (in_pos_files yes)
  (dnp no)
  (fields_autoplaced yes)
  (property "Reference" "#PWR035" (at 160.02 30.48 0) (hide yes) (show_name no) (do_not_autoplace no) (effects (font (size 1.27 1.27))))
  (property "Value" "+3.3V" (at 160.02 21.59 0) (show_name no) (do_not_autoplace no) (effects (font (size 1.27 1.27))))
  (property "Footprint" "" (at 160.02 26.67 0) (hide yes) (show_name no) (do_not_autoplace no) (effects (font (size 1.27 1.27))))
  (property "Datasheet" "" (at 160.02 26.67 0) (hide yes) (show_name no) (do_not_autoplace no) (effects (font (size 1.27 1.27))))
  (property "Description" "Power symbol creates a global label with name \"+3.3V\"" (at 160.02 26.67 0) (hide yes) (show_name no) (do_not_autoplace no) (effects (font (size 1.27 1.27))))
  (pin "1"))
 (symbol
  (lib_id "RFM95W-915S2:RFM95W-915S2")
  (at 121.92 115.57 0)
  (mirror y)
  (unit 1)
  (body_style 1)
  (exclude_from_sim no)
  (in_bom yes)
  (on_board yes)
  (in_pos_files yes)
  (dnp no)
  (fields_autoplaced yes)
  (property "Reference" "U9" (at 121.92 87.63 0) (show_name no) (do_not_autoplace no) (effects (font (size 1.27 1.27))))
  (property "Value" "RFM95W-915S2" (at 121.92 90.17 0) (show_name no) (do_not_autoplace no) (effects (font (size 1.27 1.27))))
  (property "Footprint" "RFM95W-915S2:XCVR_RFM95W-915S2" (at 121.92 115.57 0) (hide yes) (show_name no) (do_not_autoplace no) (effects (font (size 1.27 1.27)) (justify bottom)))
  (property "Datasheet" "" (at 121.92 115.57 0) (hide yes) (show_name no) (do_not_autoplace no) (effects (font (size 1.27 1.27))))
  (property "Description" "RFM95W LoRA Transceiver Module 915MHz" (at 121.92 115.57 0) (hide yes) (show_name no) (do_not_autoplace no) (effects (font (size 1.27 1.27)) (justify bottom)))
  (property "MF" "RF Solutions" (at 121.92 115.57 0) (hide yes) (show_name no) (do_not_autoplace no) (effects (font (size 1.27 1.27)) (justify bottom)))
  (property "PACKAGE" "SMD-16 RF Solutions" (at 121.92 115.57 0) (hide yes) (show_name no) (do_not_autoplace no) (effects (font (size 1.27 1.27)) (justify bottom)))
  (property "PRICE" "None" (at 121.92 115.57 0) (hide yes) (show_name no) (do_not_autoplace no) (effects (font (size 1.27 1.27)) (justify bottom)))
  (property "Package" "Non Standard RF Solutions" (at 121.92 115.57 0) (hide yes) (show_name no) (do_not_autoplace no) (effects (font (size 1.27 1.27)) (justify bottom)))
  (property "Check_prices" "https://www.snapeda.com/parts/RFM95W-915S2/RF/view-part/?ref=eda" (at 121.92 115.57 0) (hide yes) (show_name no) (do_not_autoplace no) (effects (font (size 1.27 1.27)) (justify bottom)))
  (property "STANDARD" "Manufacturer recommendations" (at 121.92 115.57 0) (hide yes) (show_name no) (do_not_autoplace no) (effects (font (size 1.27 1.27)) (justify bottom)))
  (property "SnapEDA_Link" "https://www.snapeda.com/parts/RFM95W-915S2/RF/view-part/?ref=snap" (at 121.92 115.57 0) (hide yes) (show_name no) (do_not_autoplace no) (effects (font (size 1.27 1.27)) (justify bottom)))
  (property "MP" "RFM95W-915S2" (at 121.92 115.57 0) (hide yes) (show_name no) (do_not_autoplace no) (effects (font (size 1.27 1.27)) (justify bottom)))
  (property "Price" "None" (at 121.92 115.57 0) (hide yes) (show_name no) (do_not_autoplace no) (effects (font (size 1.27 1.27)) (justify bottom)))
  (property "Availability" "In Stock" (at 121.92 115.57 0) (hide yes) (show_name no) (do_not_autoplace no) (effects (font (size 1.27 1.27)) (justify bottom)))
  (property "AVAILABILITY" "Unavailable" (at 121.92 115.57 0) (hide yes) (show_name no) (do_not_autoplace no) (effects (font (size 1.27 1.27)) (justify bottom)))
  (property "Description_1" "802.15.4 LoRa™ Transceiver Module 915MHz Antenna Not Included Surface Mount" (at 121.92 115.57 0) (hide yes) (show_name no) (do_not_autoplace no) (effects (font (size 1.27 1.27)) (justify bottom)))
  (pin "8")
  (pin "9")
  (pin "4")
  (pin "5")
  (pin "12")
  (pin "1")
  (pin "11")
  (pin "3")
  (pin "2")
  (pin "16")
  (pin "13")
  (pin "15")
  (pin "6")
  (pin "14")
  (pin "10")
  (pin "7")))
